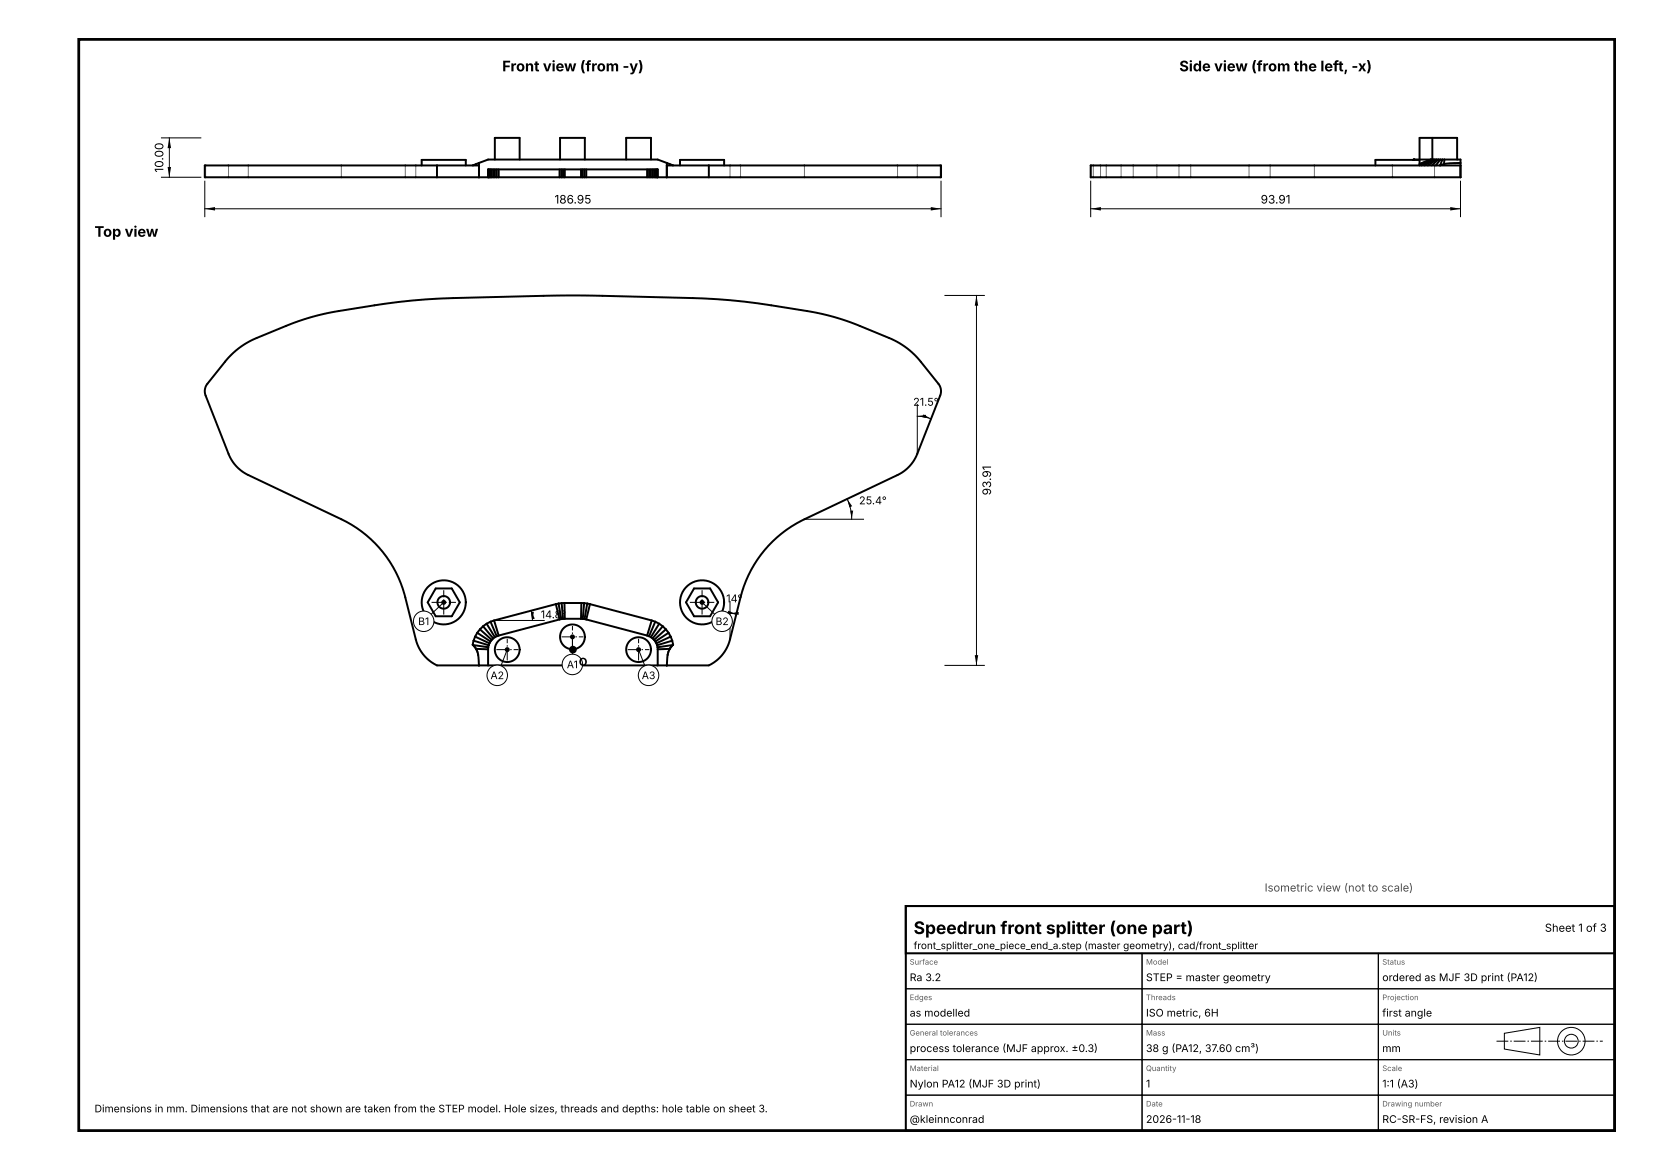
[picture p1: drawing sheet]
<svg xmlns="http://www.w3.org/2000/svg" width="420mm" height="297mm" viewBox="0 0 420 297" stroke-linecap="round" stroke-linejoin="round" font-family="sans-serif">
<g fill="none" stroke="#737373" stroke-width=".25">
<path d="M52.2 42v3M58 42v3M63 42v3M86.7 42v3M102.9 42v3M105.6 42v3M185.4 42v3M188 42v3M204.3 42v3M227.9 42v3M232.9 42v3M238.7 42v3"/>
<path d="M277 42v3M277.6 42v3M279.5 42v3M280.9 42v3M284.7 42v3M287.8 42v3M293.8 42v3M299.4 42v3M302.4 42v3M317.2 42v3M322.5 42v3M333.8 42v3"/>
<path d="M353.6 42v3M364.3 42v3"/>
</g>
<g fill="none" stroke="#000" stroke-width=".5">
<path d="M363.7 35h-3.2v5.5M363.7 35h6.3v5.5M363.7 35v5.5l-3.2 1.4M107.1 42v-1.4h11.2v1.4M111 42h-59v3h59M111 42h10.6v3M111 45h69M111 42v3M121.6 41.4l-1.6 .6M121.6 45h.1M121.6 41.4v3.6M121.6 41.4l2.3-.9h43.1l2.3 .9"/>
<path d="M123.9 45v-2h43.1v2M124 43v2M124.1 43v2M124.3 43v2M124.5 43v2M124.9 43v2M125.2 43v2M125.7 40.5v-5.5h6.3v5.5M125.7 43v2M126.1 43v2M126.6 43v2M142.1 43v2"/>
<path d="M142.2 40.5v-5.5h6.3v5.5M142.5 43v2M143 43v2M143.4 43v2M147.5 43v2M148 43v2M148.4 43v2M148.9 43v2M159 40.5v-5.5h6.3v5.5M164.3 43v2M164.8 43v2M165.3 43v2"/>
<path d="M165.7 43v2M166.1 43v2M166.4 43v2M166.7 43v2M166.9 43v2M167 43v2M169.3 45h.1M169.3 41.4l1.6 .6M169.3 41.4v3.6M172.7 42v-1.4h11.2v1.4M180 42h-10.7v3M180 42h59v3h-59"/>
<path d="M180 42v3M349.3 42v-1.4h11.2v1.4M359.1 40.5l-.3 .1 12.1-.1v4.5M359.2 40.5l-.2 .1M363.3 40.5l-2.8 1.1M363.5 40.5l-3 1.2M364 40.5l-3.1 1.5M364.4 40.5l-2.7 1.5M364.8 40.5l-2.2 1.5M365.3 40.5l-1.7 1.5M365.7 42h-.1M365.7 40.5l-1.1 1.5"/>
<path d="M366.3 40.5l-.6 1.5M366.7 41.6l-1 .4M366.8 40.5l-.1 1.1M370.9 42h-93.9v3h93.9M370.9 45h.1M370.9 41.4l-4.2 .2M58.6 90.2l2.5-2.2 2.8-1.6 9.3-3.9 4-1.5 7.5-1.8 16.4-2.5 10.5-.9 32.2-.8 32.1 .7 9.6 .5a228.4 228.4 0 0 1 19.6 2.8l4.9 1 4.9 1.4 10.9 4.4 2.1 1 2.4 1.6 2.2 1.9 5.8 7.1a3 3 0 0 1 .4 3l-6 15.2-1 1.9-1.4 1.5-2.3 1.5-24.4 11.6a30 30 0 0 0-15.6 19.5l-2.7 10.9-.5 1.6-1 1.6-1.1 1.3-1.2 1-1.5 .9h-69l-1.5-.9-1.3-1-1.1-1.3-.9-1.6-.6-1.6-2.9-11.6a30 30 0 0 0-16-19.1l-23.8-11.3-2.3-1.5-1.4-1.6-1-1.8-6-15.4a3 3 0 0 1 .5-2.8zM110.6 149.4h4.1l2.1 3.5-2.1 3.5h-4.1l-2-3.5zM121.9 159.7l-.7 .9M121.9 159.7l3 2.7M122.7 159l-.8 .7M122.7 159l2.5 3.1"/>
<path d="M123.6 158.3l-.9 .7M123.6 158.3l2.1 3.4M124.6 157.8l-1 .5M124.6 157.8l1.5 3.7M125.5 157.5l-.9 .3M125.5 157.5l1.1 3.8M141.1 153.4l-15.6 4.1M141.1 153.4l1 3.8M141.8 153.2l-.7 .2M141.8 153.2l.7 4M142.1 157.2l-15.5 4.1M142.5 157.2h-.4"/>
<path d="M142.6 153.1l-.8 .1M142.6 153.1l.4 4M143 157.1l-.5 .1M143.3 153.1h-.7M143.3 153.1h4.3M143.3 153.1l.1 4M143.4 157.1h4.1M143.4 157.1h-.4M147.5 157.1h.5M147.6 153.1h.7M147.6 153.1l-.1 4M148 157.1l.4 .1"/>
<path d="M148.3 153.1l.8 .1M148.3 153.1l-.3 4M148.4 157.2h.5M148.9 157.2l15.4 4.1M149.1 153.2l.7 .2M149.1 153.2l-.7 4M149.8 153.4l15.7 4.1M149.8 153.4l-.9 3.8M165.5 157.5l.9 .3M165.5 157.5l-1.2 3.8M166.4 157.8l1 .5M166.4 157.8l-1.6 3.7"/>
<path d="M167.4 158.3l.9 .7M167.4 158.3l-2.1 3.4M168.3 159l.8 .7M168.3 159l-2.6 3.1M169.1 159.7l.7 .9M169.1 159.7l-3 2.7M176.2 149.4h4.1l2.1 3.5-2.1 3.5h-4.1l-2-3.5zM120.1 163.7l.8 1M120.1 163.7l3.9 .6M120.3 162.6l-.2 1.1M120.3 162.6l3.8 1.2M120.3 163.9l.1 .2"/>
<path d="M120.6 164.3l.1 .2M120.6 161.6l-.3 1M120.6 161.6l3.7 1.7M120.9 164.7v.1M120.9 164.7l.5 1.5 .2 2.7M120.9 164.7l3 .1M121 164.9v.1M121.1 165.1h.1M121.2 160.6l-.6 1M121.2 160.6l3.3 2.2M121.2 165.5h.1M121.4 166.1v.2"/>
<path d="M121.6 168.9h.1M123.9 164.8v4.1M124 164.3l-.1 .5M124.1 163.8l-.1 .5M124.3 163.3l-.2 .5M124.5 162.8l-.2 .5M124.9 162.4l-.4 .4M125.2 162.1l-.3 .3M125.7 161.7l-.5 .4M126.1 161.5l-.4 .2M126.6 161.3l-.5 .2M164.3 161.3l.5 .2"/>
<path d="M164.8 161.5l.5 .2M165.3 161.7l.4 .4M165.7 162.1l.4 .3M166.1 162.4l.3 .4M166.4 162.8l.3 .5M166.7 163.3l.2 .5M166.9 163.8l.1 .5M167 164.3v.5M167 164.8v4.1M169.3 168.9h.1M169.6 166.1l-.1 .2M169.7 165.5h.1"/>
<path d="M169.8 160.6l.5 1M169.8 160.6l-3.4 2.2M169.9 165.1h.1M170 164.9l-.1 .1M170.1 164.7l-.6 1.5-.2 2.7M170.1 164.7l-3.1 .1M170.1 164.7l-.1 .1M170.3 161.6l.4 1M170.3 161.6l-3.6 1.7M170.4 164.3l-.2 .2M170.7 163.9l-.2 .2M170.7 162.6l.1 1.1"/>
<path d="M170.7 162.6l-3.8 1.2M170.8 163.7l-.7 1M170.8 163.7l-3.8 .6"/>
<circle cx="112.7" cy="152.9" r="1.6"/>
<circle cx="112.7" cy="152.9" r="5.6"/>
<circle cx="178.3" cy="152.9" r="1.6"/>
<circle cx="178.3" cy="152.9" r="5.6"/>
<circle cx="128.8" cy="164.9" r="3.2"/>
<circle cx="145.4" cy="161.7" r="3.1"/>
<circle cx="162.2" cy="164.9" r="3.1"/>
</g>
<path d="M109.6 152.9h6.2M112.7 156v-6.2M175.2 152.9h6.2M178.3 156v-6.2M126.1 164.9h5.5M128.8 167.7v-5.5M142.6 161.7h5.5M145.4 164.4v-5.5M159.4 164.9h5.5M162.2 167.7v-5.5M380 264.3h27" fill="none" stroke="#000" stroke-width=".25" stroke-dasharray="3 .5 .4 .5" stroke-linecap="butt"/>
<g fill="none" stroke="#000" stroke-width=".25">
<path d="M41 35h10M43 35v10M41 45h10M52 46v9M52 53h187M239 46v9M277 53h93.9M277 46v9M370.9 46v9M240 75h10M248 75v93.9M232.9 105.7l1.8 .1 1.7 .5"/>
<path d="M232.9 102.7v12.5M204.3 131.8h15M215.1 126.7l.9 2.5 .3 2.6M112.7 152.9l-3.2 3M125.5 157.5h12.7M134.9 155l.3 2.5M178.3 152.9l3.2 3M185.4 155.7l1.6 .2M185.4 152.7v9.6M128.8 164.9l-1.6 4.1M145.4 161.7v4.4M162.2 164.9l1.5 4.1"/>
<path d="M240 168.9h10"/>
</g>
<path d="M43 35l.4 2.6h-.8zM42.6 42.4h.8l-.4 2.6zM52 53l2.6-.4v.8zM236.4 52.6l2.6 .4-2.6 .4zM277 53l2.6-.4v.8zM368.3 52.6l2.6 .4-2.6 .4zM248 75l.4 2.6h-.9zM247.5 166.3h.9l-.4 2.6z" fill="#000"/>
<circle cx="145.4" cy="161.7" r=".45" fill="#000" stroke="#000" stroke-width=".35"/>
<circle cx="145.3" cy="168.7" r="2.6" fill="#fff" stroke="#000" stroke-width=".25"/>
<circle cx="128.8" cy="164.9" r=".45" fill="#000" stroke="#000" stroke-width=".35"/>
<circle cx="126.3" cy="171.4" r="2.6" fill="#fff" stroke="#000" stroke-width=".25"/>
<circle cx="162.2" cy="164.9" r=".45" fill="#000" stroke="#000" stroke-width=".35"/>
<circle cx="164.7" cy="171.4" r="2.6" fill="#fff" stroke="#000" stroke-width=".25"/>
<circle cx="112.7" cy="152.9" r=".45" fill="#000" stroke="#000" stroke-width=".35"/>
<circle cx="107.6" cy="157.7" r="2.6" fill="#fff" stroke="#000" stroke-width=".25"/>
<circle cx="178.3" cy="152.9" r=".45" fill="#000" stroke="#000" stroke-width=".35"/>
<circle cx="183.4" cy="157.7" r="2.6" fill="#fff" stroke="#000" stroke-width=".25"/>
<path d="M232.9 105.7l2.2-.4v.7zM234.5 105.2l1.9 1.1-2.2-.4zM215.1 126.7l1.3 1.8-.7 .3zM215.9 129.6h.7l-.3 2.2zM134.9 155l.9 2-.7 .2zM134.8 155.3h.8l-.4 2.2zM185.4 155.7l2.2-.4v.8zM184.9 155l2.1 .9-2.3-.2z" fill="#000"/>
<circle cx="145.5" cy="164.9" r=".8" fill="#000" stroke="#000" stroke-width=".35"/>
<path d="M20 10h390v277h-390z" fill="none" stroke="#000" stroke-width=".7" stroke-linecap="butt"/>
<g fill="none" stroke="#000" stroke-width=".25">
<path d="M230 251h60v9h-60zM230 242h60v9h-60zM290 251h60v9h-60zM290 242h60v9h-60zM350 251h60v9h-60zM350 242h60v9h-60zM230 278h60v9h-60zM230 269h60v9h-60zM230 260h60v9h-60zM290 278h60v9h-60zM290 269h60v9h-60zM290 260h60v9h-60z"/>
<path d="M350 278h60v9h-60zM350 269h60v9h-60zM350 260h60v9h-60zM382 262.3l9-1.5v7l-9-1.5z"/>
<circle cx="399" cy="264.3" r="1.75"/>
<circle cx="399" cy="264.3" r="3.5"/>
</g>
<path d="M230 230h180v12h-180zM230 230h180v57h-180z" fill="none" stroke="#000" stroke-width=".5"/>
<text font-size="4.4" x="232" y="237.1">Speedrun front splitter (one part)</text>
<g font-size="3.7">
<text x="127.5" y="18.1">Front view (from -y)</text>
<text x="299.5" y="18.1">Side view (from the left, -x)</text>
<text x="24" y="60.1">Top view</text>
</g>
<g font-size="3">
<text x="41.5" y="43.8" transform="rotate(-90 41.5 43.8)">10.00</text>
<text x="140.8" y="51.7">186.95</text>
<text x="320.1" y="51.7">93.91</text>
<text x="251.7" y="125.7" transform="rotate(-90 251.7 125.7)">93.91</text>
</g>
<g font-size="2.8">
<text x="231.9" y="103">21.5°</text>
<text x="218.1" y="128">25.4°</text>
<text x="184.4" y="152.9">14°</text>
<text x="137.3" y="157">14.8°</text>
<text x="392.3" y="236.5">Sheet 1 of 3</text>
</g>
<text font-size="2.8" fill="#4d4d4d" x="321.1" y="226.3">Isometric view (not to scale)</text>
<g font-size="2.7">
<text x="231" y="249.1">Ra 3.2</text>
<text x="291" y="249.1">STEP = master geometry</text>
<text x="351" y="249.1">ordered as MJF 3D print (PA12)</text>
<text x="231" y="258.1">as modelled</text>
<text x="291" y="258.1">ISO metric, 6H</text>
<text x="351" y="258.1">first angle</text>
<text x="231" y="267.1">process tolerance (MJF approx. ±0.3)</text>
<text x="291" y="267.1">38 g (PA12, 37.60 cm³)</text>
<text x="351" y="267.1">mm</text>
<text x="231" y="276.1">Nylon PA12 (MJF 3D print)</text>
<text x="291" y="276.1">1</text>
<text x="351" y="276.1">1:1 (A3)</text>
<text x="231" y="285.1">@kleinnconrad</text>
<text x="291" y="285.1">2026-11-18</text>
<text x="351" y="285.1">RC-SR-FS, revision A</text>
</g>
<g font-size="2.6">
<text x="106.2" y="158.7">B1</text>
<text x="181.7" y="158.7">B2</text>
<text x="124.5" y="172.4">A2</text>
<text x="143.9" y="169.6">A1O</text>
<text x="163" y="172.4">A3</text>
<text x="24" y="282.4">Dimensions in mm. Dimensions that are not shown are taken from the STEP model. Hole sizes, threads and depths: hole table on sheet 3.</text>
</g>
<text font-size="2.5" x="232" y="240.9">front_splitter_one_piece_end_a.step (master geometry), cad/front_splitter</text>
<g font-size="1.9" fill="#595959">
<text x="231" y="244.9">Surface</text>
<text x="291" y="244.9">Model</text>
<text x="351" y="244.9">Status</text>
<text x="231" y="253.9">Edges</text>
<text x="291" y="253.9">Threads</text>
<text x="351" y="253.9">Projection</text>
<text x="231" y="262.9">General tolerances</text>
<text x="291" y="262.9">Mass</text>
<text x="351" y="262.9">Units</text>
<text x="231" y="271.9">Material</text>
<text x="291" y="271.9">Quantity</text>
<text x="351" y="271.9">Scale</text>
<text x="231" y="280.9">Drawn</text>
<text x="291" y="280.9">Date</text>
<text x="351" y="280.9">Drawing number</text>
</g>
</svg>
